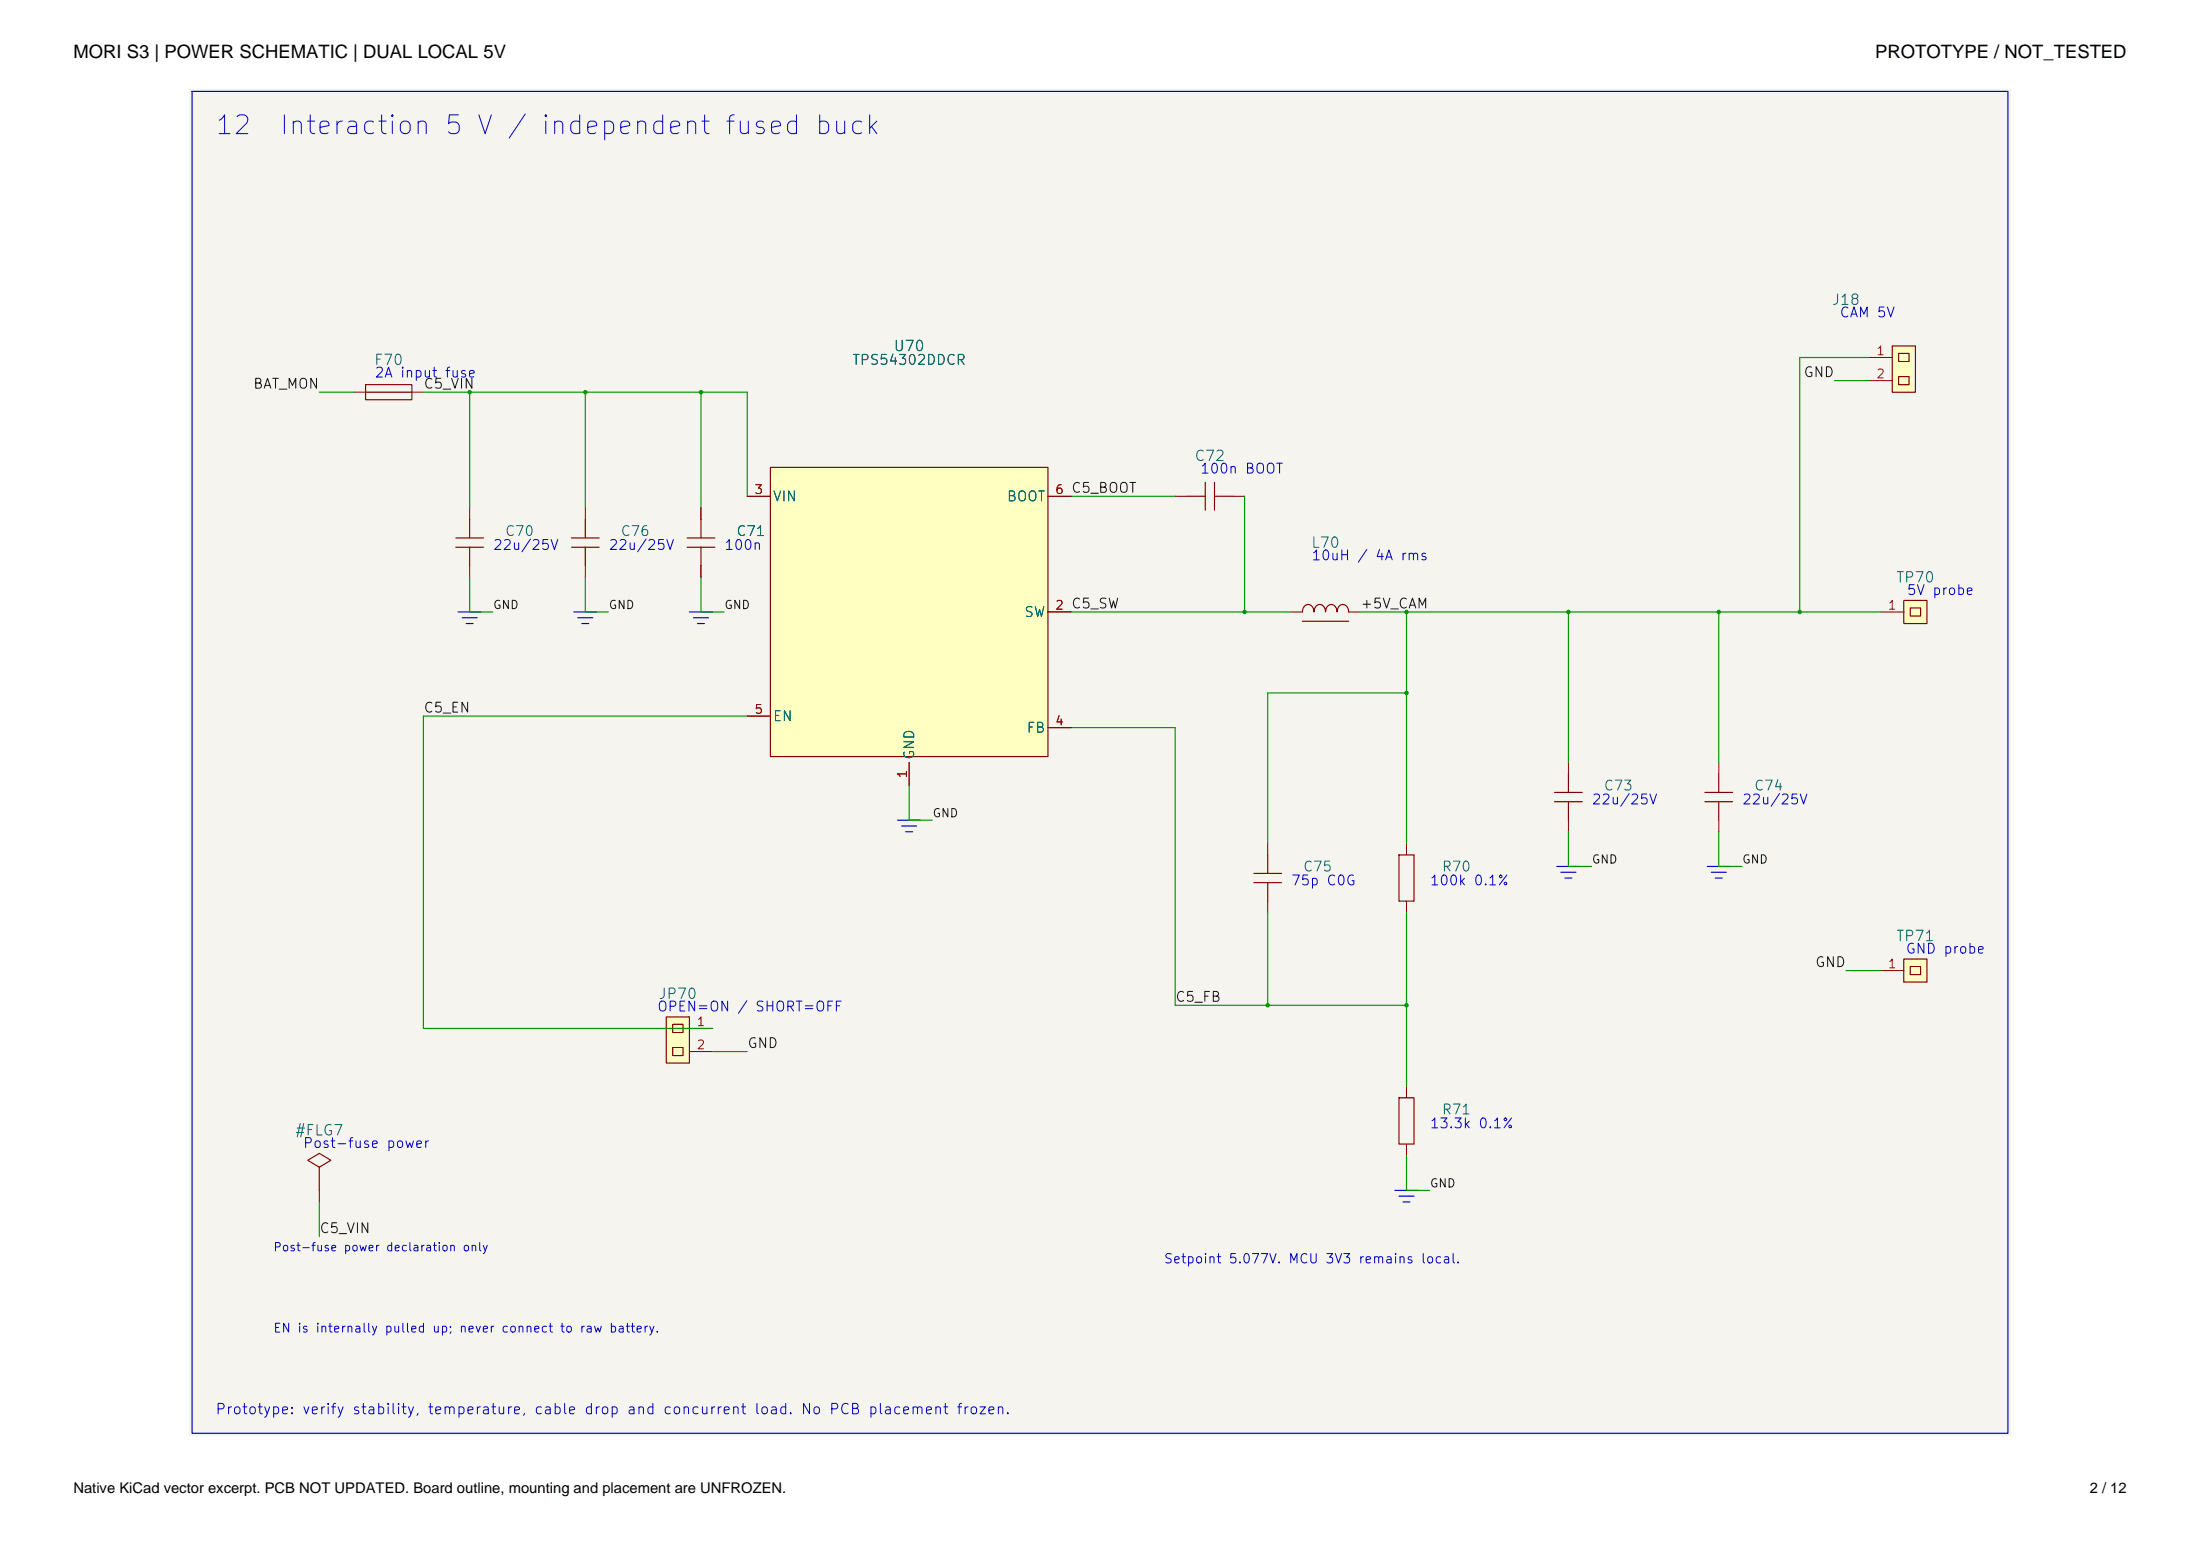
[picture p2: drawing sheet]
<svg xmlns="http://www.w3.org/2000/svg" width="420mm" height="297mm" viewBox="0 0 420 297" stroke-linecap="round" stroke-linejoin="round" font-family="sans-serif">
<path d="M36.2 16.9h347.6v257.2h-347.6z" fill="#f5f4ef" stroke="#f5f4ef" stroke-width=".19"/>
<path d="M296.8 151.3h5.3M296.8 153h5.3M299.4 147.7v3.6M299.4 153v3.6M325.5 151.3h5.3M325.5 153h5.3M328.1 147.7v3.6M328.1 153v3.6" fill="none" stroke="#840000" stroke-width=".22"/>
<path d="M299.4 145.5v2.2M299.4 156.6v2.2M328.1 145.5v2.2M328.1 156.6v2.2" fill="none" stroke="#840000" stroke-width=".19"/>
<g fill="#ffffc2">
<path d="M363.5 114.6h4.4v4.4h-4.4z"/>
<path d="M364.7 116h2v1.6h-2z"/>
</g>
<g fill="none" stroke="#840000" stroke-width=".22">
<path d="M89.7 99.1v3.6M111.7 99.1v3.6M87 102.7h5.3M87 104.4h5.3M89.7 104.4v3.6M109.1 102.7h5.3M109.1 104.4h5.3M111.7 104.4v3.6M363.5 114.6h4.4v4.4h-4.4zM364.7 116h2v1.6h-2zM239.4 166.7h5.3M239.4 168.5h5.3"/>
<path d="M242 163.2v3.5M242 168.5v3.5M267.1 163.2h2.8v8.8h-2.8zM267.1 209.5h2.8v8.9h-2.8z"/>
</g>
<path d="M89.7 96.9v2.2M111.7 96.9v2.2M89.7 108v2.2M111.7 108v2.2M359 116.8h4.5M242 161v2.2M242 172v2.2M268.5 161v2.2M268.5 172v2.2M268.5 207.3v2.2M268.5 218.4v2.2" fill="none" stroke="#840000" stroke-width=".19"/>
<g fill="#ffffc2">
<path d="M127.2 194.1h4.4v8.8h-4.4z"/>
<path d="M128.4 195.5h2v1.6h-2z"/>
<path d="M128.4 199.9h2v1.6h-2z"/>
</g>
<path d="M133.8 99.1v3.6M131.2 102.7h5.3M131.2 104.4h5.3M133.8 104.4v3.6M127.2 194.1h4.4v8.8h-4.4zM128.4 195.5h2v1.6h-2zM128.4 199.9h2v1.6h-2zM61 222.8l2.2-1.3-2.2-1.4-2.2 1.4 2.2 1.3v4.4" fill="none" stroke="#840000" stroke-width=".22"/>
<path d="M133.8 96.9v2.2M133.8 108v2.2M131.6 196.3h4.4M131.6 200.7h4.4M61 227.2v2.2" fill="none" stroke="#840000" stroke-width=".19"/>
<path d="M147.1 89.2h53v55.2h-53z" fill="#ffffc2"/>
<path d="M147.1 89.2h53v55.2h-53zM248.6 116.8a1.1 1.1 0 0 1 .6-1.2 1.1 1.1 0 0 1 1.3 .2l.3 1a1.1 1.1 0 0 1 .6-1.2 1.1 1.1 0 0 1 1.3 .2l.4 1a1.1 1.1 0 0 1 .5-1.2 1.1 1.1 0 0 1 1.3 .2l.4 1a1.1 1.1 0 0 1 .5-1.2 1.1 1.1 0 0 1 1.3 .2l.4 1M248.6 118.6h8.9" fill="none" stroke="#840000" stroke-width=".22"/>
<path d="M142.7 94.7h4.4M200.1 94.7h4.4M200.1 116.8h4.4M246.4 116.8h2.2M257.5 116.8h2.2M142.7 136.7h4.4M200.1 138.9h4.4M173.6 145.5v4.4" fill="none" stroke="#840000" stroke-width=".19"/>
<g fill="#ffffc2">
<path d="M363.5 183h4.4v4.5h-4.4z"/>
<path d="M364.7 184.5h2v1.5h-2z"/>
</g>
<path d="M226.6 94.7h3.5M230.1 92.1v5.3M231.9 94.7h3.5M231.9 92.1v5.3M363.5 183h4.4v4.5h-4.4zM364.7 184.5h2v1.5h-2z" fill="none" stroke="#840000" stroke-width=".22"/>
<path d="M224.4 94.7h2.2M235.4 94.7h2.2M359 185.3h4.5" fill="none" stroke="#840000" stroke-width=".19"/>
<g fill="#ffffc2">
<path d="M361.2 66h4.5v8.9h-4.5z"/>
<path d="M362.5 67.5h2v1.5h-2z"/>
<path d="M362.5 71.9h2v1.5h-2z"/>
</g>
<path d="M69.8 73.4h8.8v2.9h-8.8zM69.8 74.9h8.8M361.2 66h4.5v8.9h-4.5zM362.5 67.5h2v1.5h-2zM362.5 71.9h2v1.5h-2z" fill="none" stroke="#840000" stroke-width=".22"/>
<path d="M67.6 74.9h2.2M78.6 74.9h2.2M356.8 68.2h4.4M356.8 72.6h4.4M133.8 96.9v2.2M142.7 94.7h4.4M200.1 94.7h4.4M133.8 108v2.2M200.1 116.8h4.4M142.7 136.7h4.4M200.1 138.9h4.4M173.6 145.5v4.4" fill="none" stroke="#840000" stroke-width=".19"/>
<g fill="none" stroke="#0000c2" stroke-width=".22">
<path d="M36.7 17.4h346.6v256.2h-346.6zM87.5 116.8h4.4M88.2 117.9h2.9M89 119h1.3M109.5 116.8h4.5M110.3 117.9h2.9M111.1 119h1.3M131.6 116.8h4.4M132.4 117.9h2.9M133.2 119h1.3M171.4 156.6h4.4M172.1 157.7h2.9"/>
<path d="M172.9 158.8h1.3M297.2 165.4h4.4M298 166.5h2.9M298.8 167.6h1.3M325.9 165.4h4.4M326.7 166.5h2.9M327.5 167.6h1.3M266.3 227.2h4.4M267.1 228.3h2.8M267.9 229.4h1.3"/>
</g>
<g fill="none" stroke="#009600" stroke-width=".22">
<path d="M61 74.9h6.6M80.8 74.9h61.9v19.8M89.7 74.9v22M111.7 74.9v22M133.8 74.9v22M350.2 72.6h6.6M356.8 68.2h-13.2v48.6M204.5 94.7h19.9M237.6 94.7v22.1M89.7 110.2v6.6h4.4M111.7 110.2v6.6h4.5M133.8 110.2v6.6h4.4"/>
<path d="M204.5 116.8h41.9M259.7 116.8h99.3M268.5 116.8v44.2M299.4 116.8v28.7M328.1 116.8v28.7M142.7 136.7h-61.9v59.6h55.2M204.5 138.9h19.9v53h44.1M268.5 132.3h-26.5v28.7M173.6 149.9v6.7h4.4M299.4 158.8v6.6h4.4M328.1 158.8v6.6h4.4M242 174.2v17.7"/>
<path d="M268.5 174.2v33.1M352.4 185.3h6.6M136 200.7h6.7M61 229.4v6.6M268.5 220.6v6.6h4.4"/>
</g>
<g fill="#009600" stroke="#009600" stroke-width=".19">
<circle cx="268.5" cy="191.9" r=".33"/>
<circle cx="242" cy="191.9" r=".33"/>
<circle cx="299.4" cy="116.8" r=".33"/>
<circle cx="343.6" cy="116.8" r=".33"/>
<circle cx="328.1" cy="116.8" r=".33"/>
<circle cx="237.6" cy="116.8" r=".33"/>
<circle cx="268.5" cy="132.3" r=".33"/>
<circle cx="268.5" cy="116.8" r=".33"/>
<circle cx="89.7" cy="74.9" r=".33"/>
<circle cx="133.8" cy="74.9" r=".33"/>
<circle cx="111.7" cy="74.9" r=".33"/>
</g>
<g font-size="3.6" fill="#0000c2">
<text x="40.8" y="26.6">12</text>
<text x="53.1" y="26.6">Interaction 5 V / independent fused buck</text>
</g>
<g font-size="3.5">
<text x="14" y="11">MORI S3 | POWER SCHEMATIC | DUAL LOCAL 5V</text>
<text x="358" y="11">PROTOTYPE / NOT_TESTED</text>
</g>
<g font-size="2.8">
<text x="14" y="285">Native KiCad vector excerpt. PCB NOT UPDATED. Board outline, mounting and placement are UNFROZEN.</text>
<text x="398.9" y="285">2 / 12</text>
</g>
<g font-size="2" fill="#006464">
<text x="349.6" y="58.7">J18</text>
<text x="71.3" y="70.2">F70</text>
<text x="170.4" y="67.5">U70</text>
<text x="227.9" y="88.5">C72</text>
<text x="250.2" y="105.1">L70</text>
<text x="361.8" y="111.7">TP70</text>
<text x="361.8" y="180.1">TP71</text>
<text x="125.6" y="191.2">JP70</text>
<text x="56.2" y="217.2">#FLG7</text>
</g>
<text font-size="2" fill="#0000c2" x="41" y="270.5">Prototype: verify stability, temperature, cable drop and concurrent load. No PCB placement frozen.</text>
<g font-size="1.9" fill="#0000c2">
<text x="351.1" y="61.1">CAM 5V</text>
<text x="71.4" y="72.5">2A input fuse</text>
<text x="229" y="90.9">100n BOOT</text>
<text x="94" y="105.4">22u/25V</text>
<text x="116.1" y="105.4">22u/25V</text>
<text x="138.1" y="105.4">100n</text>
<text x="250.2" y="107.4">10uH / 4A rms</text>
<text x="363.9" y="114.1">5V probe</text>
<text x="303.7" y="154">22u/25V</text>
<text x="332.4" y="154">22u/25V</text>
<text x="246.3" y="169.5">75p C0G</text>
<text x="272.8" y="169.5">100k 0.1%</text>
<text x="363.7" y="182.5">GND probe</text>
<text x="125.3" y="193.5">OPEN=ON / SHORT=OFF</text>
<text x="272.8" y="215.8">13.3k 0.1%</text>
<text x="57.7" y="219.6">Post-fuse power</text>
</g>
<g font-size="1.9" fill="#006464">
<text x="162.5" y="70.1">TPS54302DDCR</text>
<text x="147.4" y="96.2">VIN</text>
<text x="192.1" y="96.2">BOOT</text>
<text x="96.3" y="102.8">C70</text>
<text x="118.3" y="102.8">C76</text>
<text x="140.4" y="102.8">C71</text>
<text x="195.4" y="118.2">SW</text>
<text x="147.4" y="138.1">EN</text>
<text x="195.8" y="140.3">FB</text>
<text x="175" y="145.2" transform="rotate(-90 175 145.2)">GND</text>
<text x="306" y="151.4">C73</text>
<text x="334.7" y="151.4">C74</text>
<text x="248.6" y="166.8">C75</text>
<text x="275.1" y="166.8">R70</text>
<text x="275.1" y="213.2">R71</text>
</g>
<g font-size="1.9" fill="#0f0f0f">
<text x="48.2" y="74.7">BAT_MON</text>
<text x="80.7" y="74.7">C5_VIN</text>
<text x="344.2" y="72.5">GND</text>
<text x="259.6" y="116.6">+5V_CAM</text>
<text x="80.7" y="136.5">C5_EN</text>
<text x="346.4" y="185.1">GND</text>
<text x="224.3" y="191.7">C5_FB</text>
<text x="142.6" y="200.5">GND</text>
<text x="60.9" y="235.9">C5_VIN</text>
</g>
<text font-size="1.8" fill="#0000c2" x="222.1" y="241.6">Setpoint 5.077V. MCU 3V3 remains local.</text>
<g font-size="1.7" fill="#a90000">
<text x="358.1" y="68.2">1</text>
<text x="358.1" y="72.6">2</text>
<text x="143.9" y="94.7">3</text>
<text x="201.3" y="94.7">6 C5_BOOT</text>
<text x="201.3" y="94.7">6</text>
<text x="201.3" y="116.8">2 C5_SW</text>
<text x="201.3" y="116.8">2</text>
<text x="360.3" y="116.8">1</text>
<text x="143.9" y="136.7">5</text>
<text x="201.3" y="138.9">4</text>
<text x="173.6" y="148.7" transform="rotate(-90 173.6 148.7)">1</text>
<text x="360.3" y="185.2">1</text>
<text x="132.8" y="196.3">1</text>
<text x="132.8" y="200.7">2</text>
</g>
<text font-size="1.7" fill="#0000c2" x="52" y="254.8">EN is internally pulled up; never connect to raw battery.</text>
<g font-size="1.6" fill="#0f0f0f">
<text x="94" y="116.7">GND</text>
<text x="116.1" y="116.7">GND</text>
<text x="138.2" y="116.7">GND</text>
<text x="177.9" y="156.4">GND</text>
<text x="303.8" y="165.2">GND</text>
<text x="332.5" y="165.2">GND</text>
<text x="272.9" y="227.1">GND</text>
</g>
<text font-size="1.6" fill="#0000c2" x="52.1" y="239.2">Post-fuse power declaration only</text>
<text font-size="1.1" fill="#840000" x="391" y="13.2">N</text>
</svg>
